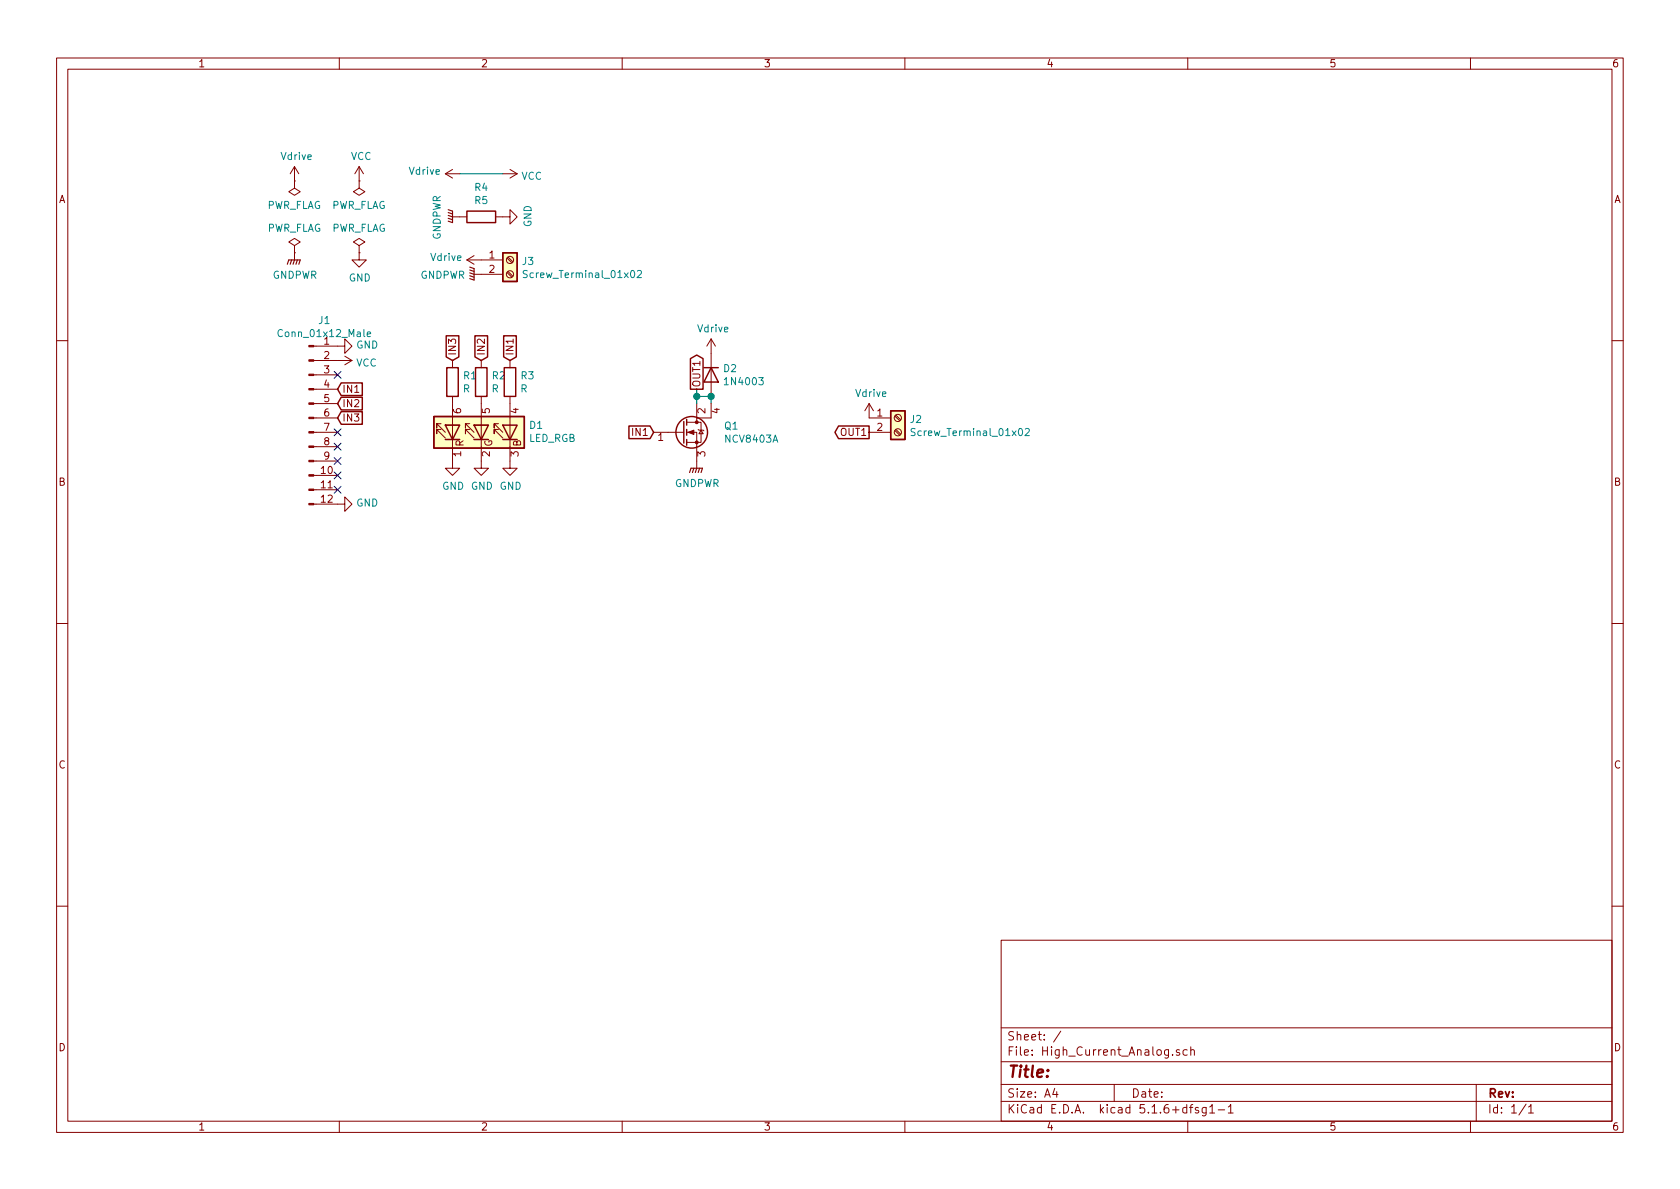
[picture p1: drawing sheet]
EESchema Schematic File Version 4
EELAYER 30 0
EELAYER END
$Descr A4 11693 8268
encoding utf-8
Sheet 1 1
Title ""
Date ""
Rev ""
Comp ""
Comment1 ""
Comment2 ""
Comment3 ""
Comment4 ""
$EndDescr
$Comp
L Connector:Conn_01x12_Male J1
U 1 1
P 2150 2900
F 0 "J1" H 2258 3581 50  0000 C CNN
F 1 "Conn_01x12_Male" H 2258 3490 50  0000 C CNN
F 2 "Connector_PinHeader_2.54mm:PinHeader_1x12_P2.54mm_Vertical" H 2150 2900 50  0001 C CNN
F 3 "~" H 2150 2900 50  0001 C CNN
	1    2150 2900
	1    0    0    -1  
$EndComp
$Comp
L power:GND #PWR06
U 1 1
P 2350 3500
F 0 "#PWR06" H 2350 3250 50  0001 C CNN
F 1 "GND" V 2355 3372 50  0000 R CNN
F 2 "" H 2350 3500 50  0001 C CNN
F 3 "" H 2350 3500 50  0001 C CNN
	1    2350 3500
	0    -1   -1   0   
$EndComp
$Comp
L power:GND #PWR05
U 1 1
P 2350 2400
F 0 "#PWR05" H 2350 2150 50  0001 C CNN
F 1 "GND" V 2355 2272 50  0000 R CNN
F 2 "" H 2350 2400 50  0001 C CNN
F 3 "" H 2350 2400 50  0001 C CNN
	1    2350 2400
	0    -1   -1   0   
$EndComp
NoConn ~ 2350 2600
NoConn ~ 2350 3000
NoConn ~ 2350 3100
NoConn ~ 2350 3200
NoConn ~ 2350 3300
NoConn ~ 2350 3400
Text GLabel 2350 2700 2    50   Input ~ 0
IN1
Text GLabel 2350 2800 2    50   Input ~ 0
IN2
Text GLabel 2350 2900 2    50   Input ~ 0
IN3
$Comp
L Device:LED_RGB D1
U 1 1
P 3350 3000
F 0 "D1" V 3396 2670 50  0000 R CNN
F 1 "LED_RGB" V 3305 2670 50  0000 R CNN
F 2 "LED_SMD:LED_WS2812_PLCC6_5.0x5.0mm_P1.6mm" H 3350 2950 50  0001 C CNN
F 3 "~" H 3350 2950 50  0001 C CNN
	1    3350 3000
	0    -1   -1   0   
$EndComp
$Comp
L power:GND #PWR03
U 1 1
P 3150 3200
F 0 "#PWR03" H 3150 2950 50  0001 C CNN
F 1 "GND" H 3155 3027 50  0000 C CNN
F 2 "" H 3150 3200 50  0001 C CNN
F 3 "" H 3150 3200 50  0001 C CNN
	1    3150 3200
	1    0    0    -1  
$EndComp
$Comp
L power:GND #PWR04
U 1 1
P 3350 3200
F 0 "#PWR04" H 3350 2950 50  0001 C CNN
F 1 "GND" H 3355 3027 50  0000 C CNN
F 2 "" H 3350 3200 50  0001 C CNN
F 3 "" H 3350 3200 50  0001 C CNN
	1    3350 3200
	1    0    0    -1  
$EndComp
$Comp
L power:GND #PWR07
U 1 1
P 3550 3200
F 0 "#PWR07" H 3550 2950 50  0001 C CNN
F 1 "GND" H 3555 3027 50  0000 C CNN
F 2 "" H 3550 3200 50  0001 C CNN
F 3 "" H 3550 3200 50  0001 C CNN
	1    3550 3200
	1    0    0    -1  
$EndComp
$Comp
L Device:R R1
U 1 1
P 3150 2650
F 0 "R1" H 3220 2696 50  0000 L CNN
F 1 "R" H 3220 2605 50  0000 L CNN
F 2 "Resistor_SMD:R_1206_3216Metric" V 3080 2650 50  0001 C CNN
F 3 "~" H 3150 2650 50  0001 C CNN
	1    3150 2650
	1    0    0    -1  
$EndComp
$Comp
L Device:R R2
U 1 1
P 3350 2650
F 0 "R2" H 3420 2696 50  0000 L CNN
F 1 "R" H 3420 2605 50  0000 L CNN
F 2 "Resistor_SMD:R_1206_3216Metric" V 3280 2650 50  0001 C CNN
F 3 "~" H 3350 2650 50  0001 C CNN
	1    3350 2650
	1    0    0    -1  
$EndComp
$Comp
L Device:R R3
U 1 1
P 3550 2650
F 0 "R3" H 3620 2696 50  0000 L CNN
F 1 "R" H 3620 2605 50  0000 L CNN
F 2 "Resistor_SMD:R_1206_3216Metric" V 3480 2650 50  0001 C CNN
F 3 "~" H 3550 2650 50  0001 C CNN
	1    3550 2650
	1    0    0    -1  
$EndComp
Text GLabel 3550 2500 1    50   Input ~ 0
IN1
Text GLabel 3350 2500 1    50   Input ~ 0
IN2
Text GLabel 3150 2500 1    50   Input ~ 0
IN3
$Comp
L power:GND #PWR08
U 1 1
P 3500 1500
F 0 "#PWR08" H 3500 1250 50  0001 C CNN
F 1 "GND" H 3505 1327 50  0000 C CNN
F 2 "" H 3500 1500 50  0001 C CNN
F 3 "" H 3500 1500 50  0001 C CNN
	1    3500 1500
	0    -1   -1   0   
$EndComp
$Comp
L power:GNDPWR #PWR09
U 1 1
P 3200 1500
F 0 "#PWR09" H 3200 1300 50  0001 C CNN
F 1 "GNDPWR" H 3204 1346 50  0000 C CNN
F 2 "" H 3200 1450 50  0001 C CNN
F 3 "" H 3200 1450 50  0001 C CNN
	1    3200 1500
	0    1    1    0   
$EndComp
$Comp
L Device:R R4
U 1 1
P 3350 1500
F 0 "R4" V 3143 1500 50  0000 C CNN
F 1 "R5" V 3234 1500 50  0000 C CNN
F 2 "Resistor_SMD:R_1206_3216Metric" V 3280 1500 50  0001 C CNN
F 3 "~" H 3350 1500 50  0001 C CNN
	1    3350 1500
	0    1    1    0   
$EndComp
$Comp
L power:GNDPWR #PWR011
U 1 1
P 4850 3200
F 0 "#PWR011" H 4850 3000 50  0001 C CNN
F 1 "GNDPWR" H 4854 3046 50  0000 C CNN
F 2 "" H 4850 3150 50  0001 C CNN
F 3 "" H 4850 3150 50  0001 C CNN
	1    4850 3200
	1    0    0    -1  
$EndComp
$Comp
L Device:Q_NMOS_GDSD Q1
U 1 1
P 4750 3000
F 0 "Q1" H 5038 3046 50  0000 L CNN
F 1 "NCV8403A" H 5038 2955 50  0000 L CNN
F 2 "Package_TO_SOT_SMD:SOT-223" H 4950 3100 50  0001 C CNN
F 3 "~" H 4750 3000 50  0001 C CNN
	1    4750 3000
	1    0    0    -1  
$EndComp
Wire Wire Line
	4950 2800 4950 2750
Wire Wire Line
	4950 2750 4850 2750
Wire Wire Line
	4850 2750 4850 2700
Wire Wire Line
	4850 2750 4850 2800
Connection ~ 4850 2750
Text GLabel 4550 3000 0    50   Input ~ 0
IN1
$Comp
L power:Vdrive #PWR010
U 1 1
P 6050 2900
F 0 "#PWR010" H 5850 2750 50  0001 C CNN
F 1 "Vdrive" H 6065 3073 50  0000 C CNN
F 2 "" H 6050 2900 50  0001 C CNN
F 3 "" H 6050 2900 50  0001 C CNN
	1    6050 2900
	1    0    0    -1  
$EndComp
Text GLabel 4850 2700 1    50   Output ~ 0
OUT1
Text GLabel 6050 3000 0    50   Output ~ 0
OUT1
$Comp
L power:GNDPWR #PWR014
U 1 1
P 3350 1900
F 0 "#PWR014" H 3350 1700 50  0001 C CNN
F 1 "GNDPWR" V 3354 1791 50  0000 R CNN
F 2 "" H 3350 1850 50  0001 C CNN
F 3 "" H 3350 1850 50  0001 C CNN
	1    3350 1900
	0    1    1    0   
$EndComp
$Comp
L power:Vdrive #PWR012
U 1 1
P 4950 2450
F 0 "#PWR012" H 4750 2300 50  0001 C CNN
F 1 "Vdrive" H 4965 2623 50  0000 C CNN
F 2 "" H 4950 2450 50  0001 C CNN
F 3 "" H 4950 2450 50  0001 C CNN
	1    4950 2450
	1    0    0    -1  
$EndComp
$Comp
L power:PWR_FLAG #FLG01
U 1 1
P 2500 1750
F 0 "#FLG01" H 2500 1825 50  0001 C CNN
F 1 "PWR_FLAG" H 2500 1923 50  0000 C CNN
F 2 "" H 2500 1750 50  0001 C CNN
F 3 "~" H 2500 1750 50  0001 C CNN
	1    2500 1750
	1    0    0    -1  
$EndComp
$Comp
L power:GND #PWR01
U 1 1
P 2500 1750
F 0 "#PWR01" H 2500 1500 50  0001 C CNN
F 1 "GND" H 2505 1577 50  0000 C CNN
F 2 "" H 2500 1750 50  0001 C CNN
F 3 "" H 2500 1750 50  0001 C CNN
	1    2500 1750
	1    0    0    -1  
$EndComp
$Comp
L power:PWR_FLAG #FLG02
U 1 1
P 2050 1250
F 0 "#FLG02" H 2050 1325 50  0001 C CNN
F 1 "PWR_FLAG" H 2050 1423 50  0000 C CNN
F 2 "" H 2050 1250 50  0001 C CNN
F 3 "~" H 2050 1250 50  0001 C CNN
	1    2050 1250
	-1   0    0    1   
$EndComp
$Comp
L power:Vdrive #PWR02
U 1 1
P 2050 1250
F 0 "#PWR02" H 1850 1100 50  0001 C CNN
F 1 "Vdrive" H 2065 1423 50  0000 C CNN
F 2 "" H 2050 1250 50  0001 C CNN
F 3 "" H 2050 1250 50  0001 C CNN
	1    2050 1250
	1    0    0    -1  
$EndComp
$Comp
L power:GNDPWR #PWR020
U 1 1
P 2050 1750
F 0 "#PWR020" H 2050 1550 50  0001 C CNN
F 1 "GNDPWR" H 2054 1596 50  0000 C CNN
F 2 "" H 2050 1700 50  0001 C CNN
F 3 "" H 2050 1700 50  0001 C CNN
	1    2050 1750
	1    0    0    -1  
$EndComp
$Comp
L power:PWR_FLAG #FLG03
U 1 1
P 2050 1750
F 0 "#FLG03" H 2050 1825 50  0001 C CNN
F 1 "PWR_FLAG" H 2050 1923 50  0000 C CNN
F 2 "" H 2050 1750 50  0001 C CNN
F 3 "~" H 2050 1750 50  0001 C CNN
	1    2050 1750
	1    0    0    -1  
$EndComp
$Comp
L power:Vdrive #PWR019
U 1 1
P 3200 1200
F 0 "#PWR019" H 3000 1050 50  0001 C CNN
F 1 "Vdrive" V 3215 1328 50  0000 L CNN
F 2 "" H 3200 1200 50  0001 C CNN
F 3 "" H 3200 1200 50  0001 C CNN
	1    3200 1200
	0    -1   -1   0   
$EndComp
$Comp
L power:VCC #PWR022
U 1 1
P 2350 2500
F 0 "#PWR022" H 2350 2350 50  0001 C CNN
F 1 "VCC" V 2365 2628 50  0000 L CNN
F 2 "" H 2350 2500 50  0001 C CNN
F 3 "" H 2350 2500 50  0001 C CNN
	1    2350 2500
	0    1    1    0   
$EndComp
$Comp
L power:VCC #PWR021
U 1 1
P 3500 1200
F 0 "#PWR021" H 3500 1050 50  0001 C CNN
F 1 "VCC" V 3515 1328 50  0000 L CNN
F 2 "" H 3500 1200 50  0001 C CNN
F 3 "" H 3500 1200 50  0001 C CNN
	1    3500 1200
	0    1    1    0   
$EndComp
$Comp
L power:VCC #PWR0101
U 1 1
P 2500 1250
F 0 "#PWR0101" H 2500 1100 50  0001 C CNN
F 1 "VCC" H 2515 1423 50  0000 C CNN
F 2 "" H 2500 1250 50  0001 C CNN
F 3 "" H 2500 1250 50  0001 C CNN
	1    2500 1250
	1    0    0    -1  
$EndComp
$Comp
L power:PWR_FLAG #FLG0101
U 1 1
P 2500 1250
F 0 "#FLG0101" H 2500 1325 50  0001 C CNN
F 1 "PWR_FLAG" H 2500 1423 50  0000 C CNN
F 2 "" H 2500 1250 50  0001 C CNN
F 3 "~" H 2500 1250 50  0001 C CNN
	1    2500 1250
	-1   0    0    1   
$EndComp
$Comp
L Diode:1N4003 D2
U 1 1
P 4950 2600
F 0 "D2" V 4904 2680 50  0000 L CNN
F 1 "1N4003" V 4995 2680 50  0000 L CNN
F 2 "Diode_THT:D_DO-41_SOD81_P10.16mm_Horizontal" H 4950 2425 50  0001 C CNN
F 3 "http://www.vishay.com/docs/88503/1n4001.pdf" H 4950 2600 50  0001 C CNN
	1    4950 2600
	0    1    1    0   
$EndComp
Connection ~ 4950 2750
Wire Wire Line
	3500 1200 3200 1200
$Comp
L Connector:Screw_Terminal_01x02 J2
U 1 1
P 6250 2900
F 0 "J2" H 6330 2892 50  0000 L CNN
F 1 "Screw_Terminal_01x02" H 6330 2801 50  0000 L CNN
F 2 "TerminalBlock_MetzConnect:TerminalBlock_MetzConnect_Type059_RT06302HBWC_1x02_P3.50mm_Horizontal" H 6250 2900 50  0001 C CNN
F 3 "~" H 6250 2900 50  0001 C CNN
	1    6250 2900
	1    0    0    -1  
$EndComp
$Comp
L power:Vdrive #PWR013
U 1 1
P 3350 1800
F 0 "#PWR013" H 3150 1650 50  0001 C CNN
F 1 "Vdrive" V 3365 1928 50  0000 L CNN
F 2 "" H 3350 1800 50  0001 C CNN
F 3 "" H 3350 1800 50  0001 C CNN
	1    3350 1800
	0    -1   -1   0   
$EndComp
$Comp
L Connector:Screw_Terminal_01x02 J3
U 1 1
P 3550 1800
F 0 "J3" H 3630 1792 50  0000 L CNN
F 1 "Screw_Terminal_01x02" H 3630 1701 50  0000 L CNN
F 2 "TerminalBlock_MetzConnect:TerminalBlock_MetzConnect_Type059_RT06302HBWC_1x02_P3.50mm_Horizontal" H 3550 1800 50  0001 C CNN
F 3 "~" H 3550 1800 50  0001 C CNN
	1    3550 1800
	1    0    0    -1  
$EndComp
$EndSCHEMATC
